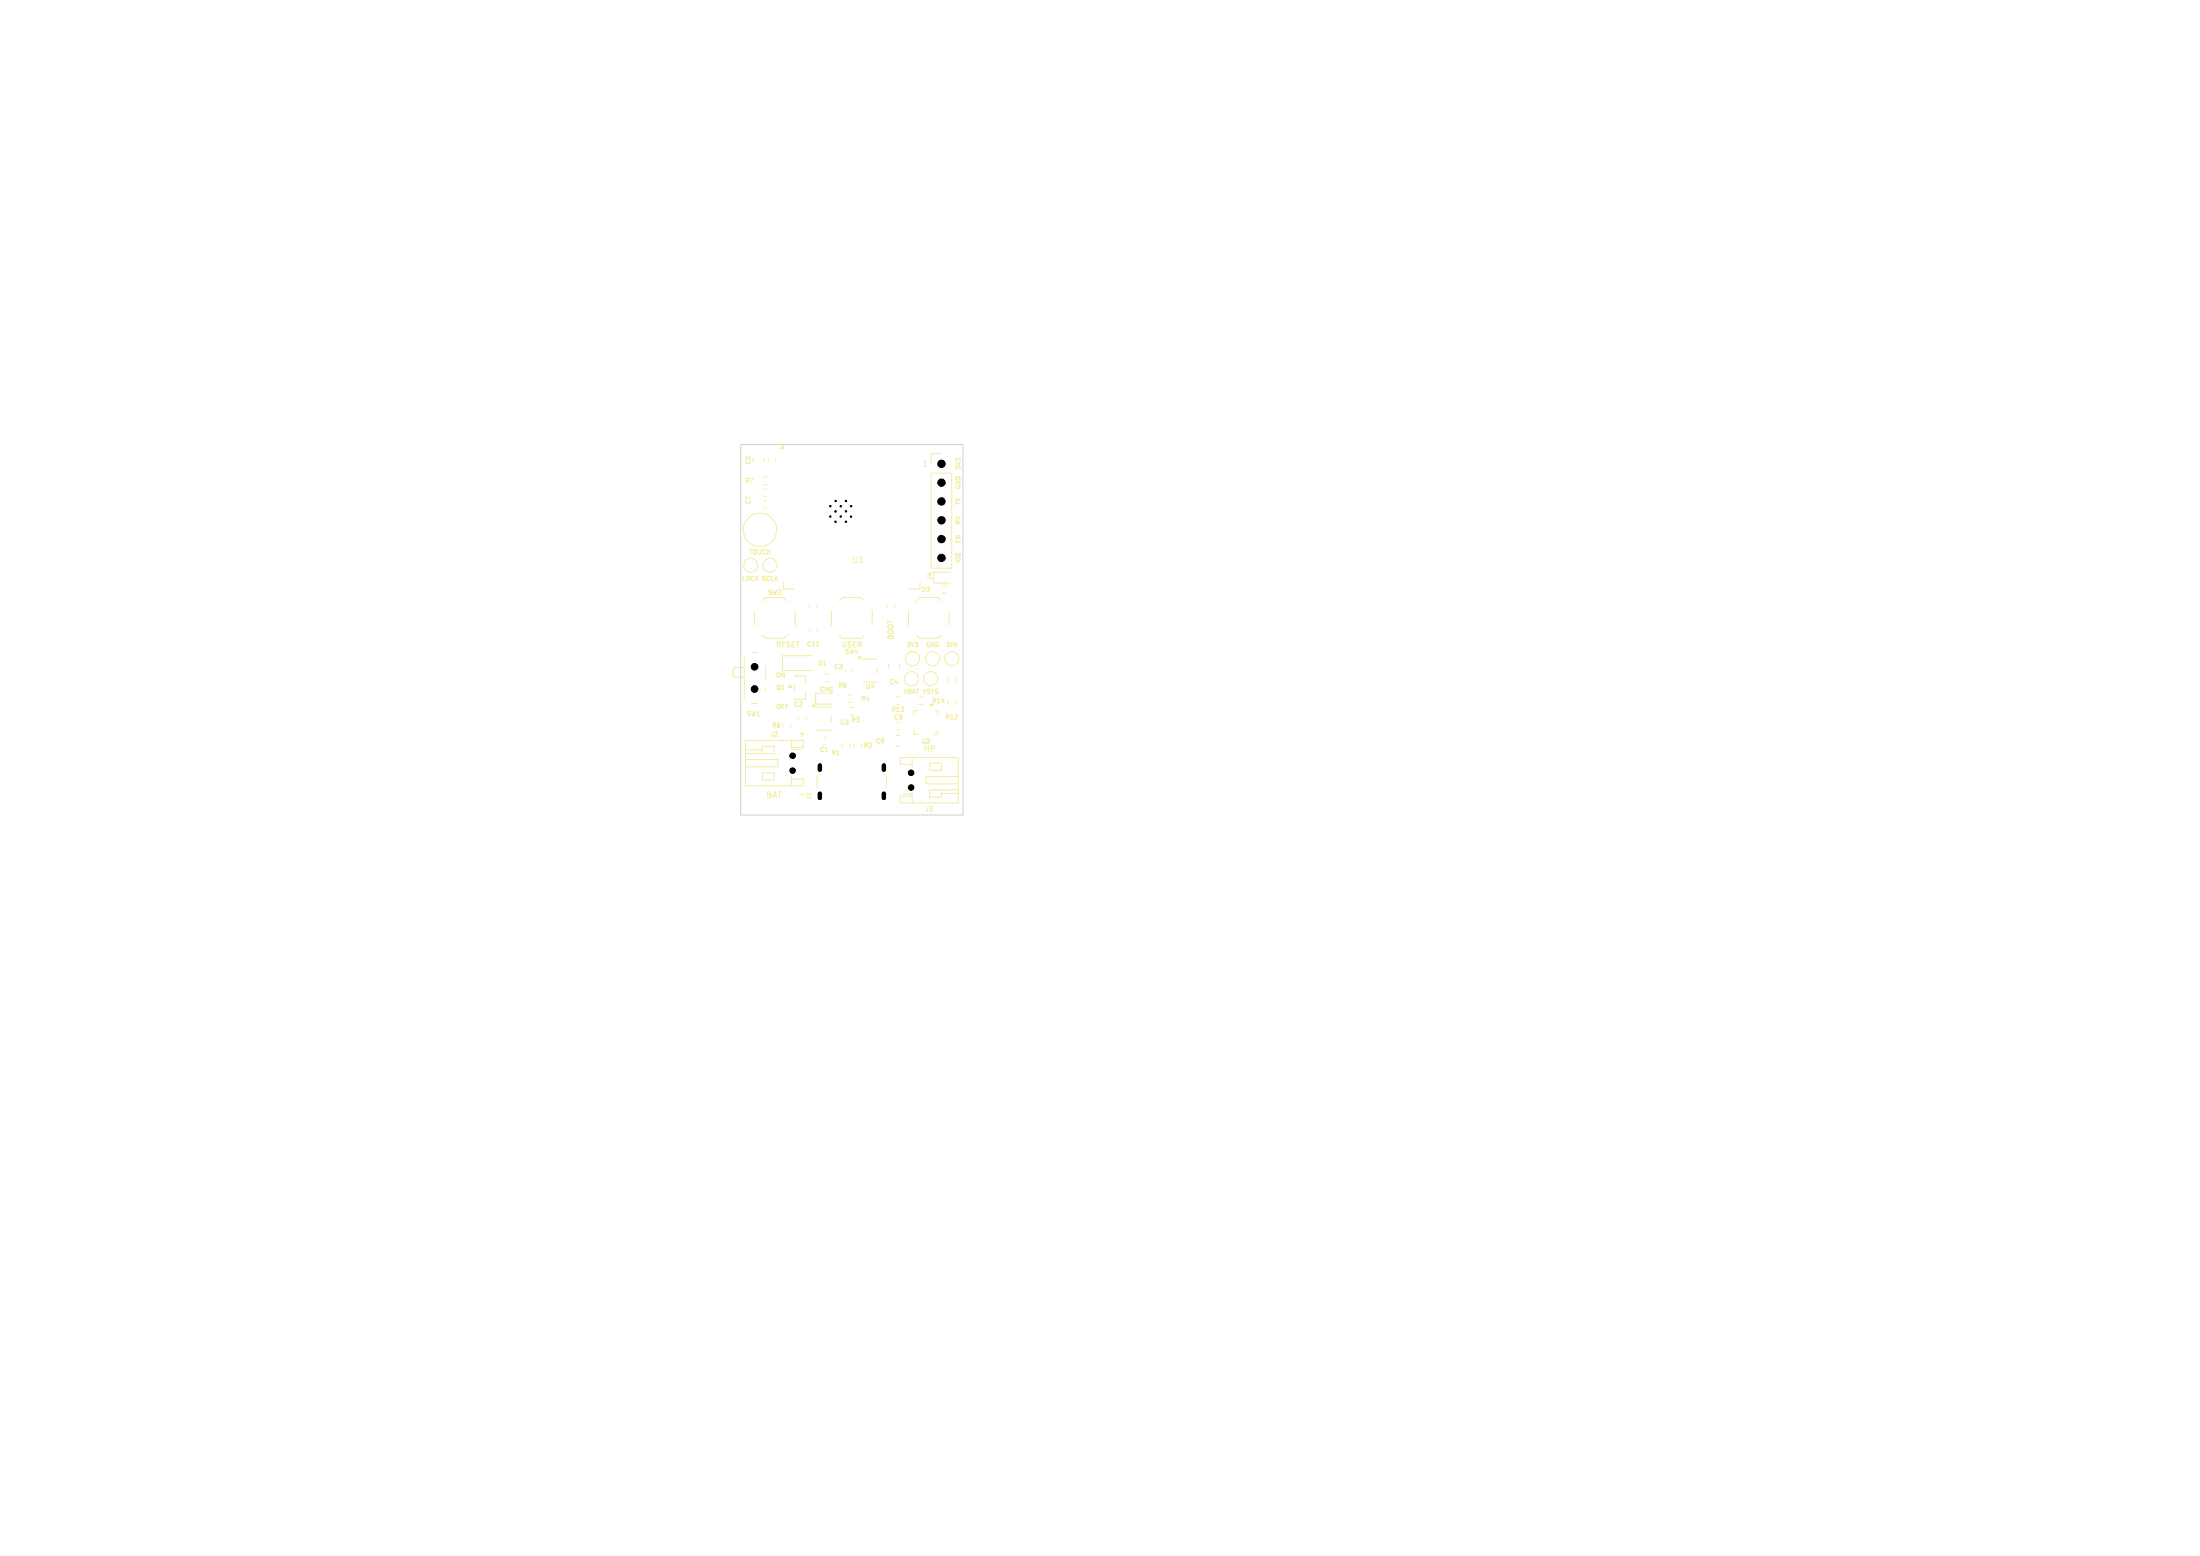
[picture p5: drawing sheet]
<svg xmlns="http://www.w3.org/2000/svg" width="297mm" height="210mm" viewBox="0 0 297 210" stroke-linecap="round" stroke-linejoin="round" font-family="sans-serif">
<g fill="none" stroke="#f2eda1" stroke-width=".14">
<path d="M103.1 64.4h.4M103.1 65.4h.4M103.1 61.8v.6M103.2 67.6h.2M103.2 68.6h.2M103.2 66h.2M103.2 67h.2M103.7 62v.2M104.7 62v.2M105.8 78.6v.9h1.4M124.2 78.6v.9h-1.4M125.7 63.9h2.8v12.8h-2.8z"/>
<path d="M127.1 61.2h-1.4v1.4M127.3 79h.4M128.3 77.2h-2.3v1.5h2.3M100.5 90.1h-1.3l-.2 .2v.9l.2 .2h1.3M100.5 88.7v5.7M101.5 95h.8M101.5 88.1h.8M101.8 82.4v2M102.9 81.1l.4-.4h2.5l.5 .4M102.9 85.7l.4 .5h2.5l.5-.5M103.3 89.9v1.7M103.3 92.9v.2"/>
<path d="M105.7 97.7v.4M106.7 97.7v.4M106.9 99.9v1.2h1.2M107.2 91.3l1.6-.1v1M107.2 92.4v.8M107.4 82.4v2M107.8 96.9v.2M108.8 93.4v1l-1.6-.1M108.8 96.9v.2M109.3 81.7v.4M109.3 84.9v.2M109.7 88.5h-4.1v2h4.1"/>
<path d="M110.2 87.2h.4M110.3 84.9v.2M110.3 81.7v.4M110.4 95.5h1.8M110.4 98.5h1.8M111.2 99.5h.2M111.4 91h.4M111.4 92h.4M112.2 96.6v.8M112.2 82.4v2M112.4 93.6h-2.3v1.4h2.3M113.3 81.1l.4-.4h2.5l.5 .4"/>
<path d="M113.3 85.7l.4 .5h2.5l.5-.5M114.1 90.4v.2M114.5 93.8h.4M114.5 94.8h.4M114.8 95.5h.4M114.8 96.5h.4M115.1 90.4v.2M116.6 89h1.8M116.6 92h1.8M117.8 82.4v2M118.4 90.1v.8M119.7 81.7v.4"/>
<path d="M120 89.6v.6M120.8 81.7v.4M120.9 99.3h.6M121 95.1h.4M121 94h.4M121.2 98.5h.2M121.4 89.6v.6M122.6 82.4v2M123.4 98.6v.5h.5M123.7 81.1l.4-.4h2.5l.5 .4M123.7 85.7l.4 .5h2.5l.5-.5M123.9 95.9h-.5v.5"/>
<path d="M124.1 95.1h.4M126.1 95.9h.5v.5M126.6 98.6v.5h-.5M127.3 80.1h.4M128 91.5v.5M128 94.6v.5M128.2 82.4v2M129 91.5v.5M129 94.6v.5M100.6 102.5h4.4v1h-4.4M100.6 101.2h2.3M100.6 101.7h2.3"/>
<path d="M102.9 100.7h1.6v1h-1.6zM102.9 104.3h1.6v1h-1.6zM106.9 100.9h1.6v-1h-7.9v6.2h7.9v-1h-1.6M106.9 104.9v1.2M107.9 107.3h.6M110.3 104.7v1.7M111.2 100.5h.2M113.7 100.4v.4M114.7 100.4v.4M115.3 100.4v.4M119.7 104.7v1.7M120.9 100.7h.6"/>
<path d="M121.9 107.2h1.2v1.2M123.1 103.2h-1.6v-1h7.9v6.2h-7.9v-1h1.6M123.1 102.2v1.2M125.5 103h1.6v1h-1.6zM125.5 106.6h1.6v1h-1.6zM127.1 106.6h2.3M127.1 107.1h2.3M129.4 104.8h-4.4v1h4.4"/>
<circle cx="101.4" cy="76.3" r=".95"/>
<circle cx="102.6" cy="71.5" r="2.25"/>
<circle cx="103.9" cy="76.3" r=".95"/>
<circle cx="123.1" cy="91.6" r=".95"/>
<circle cx="123.2" cy="88.9" r=".95"/>
<circle cx="125.6" cy="91.6" r=".95"/>
<circle cx="125.9" cy="88.9" r=".95"/>
<circle cx="128.5" cy="88.9" r=".95"/>
</g>
<g fill="#f2eda1" stroke="#f2eda1" stroke-width=".14">
<path d="M125.5 95.1h.5l-.2 .3z"/>
<path d="M109.6 95.2h.5l-.3 .3z"/>
<path d="M106.7 92.4l.2 .4h-.4z"/>
<path d="M105.3 60.6l.5-.5v.5z"/>
<path d="M115.8 88.7h.5l-.3 .3z"/>
</g>
<path d="M100 60h30v50h-30z" fill="none" stroke="#d0d2cd" stroke-width=".14"/>
<path d="M110.7 103.3v.6M110.7 107.1v.6M119.3 103.3v.6M119.3 107.1v.6" fill="none" stroke="#000" stroke-width=".6"/>
<g fill="#000" stroke="#000" stroke-width=".14">
<circle cx="112.1" cy="68.3" r=".1"/>
<circle cx="112.1" cy="69.7" r=".1"/>
<circle cx="112.8" cy="67.6" r=".1"/>
<circle cx="112.8" cy="69" r=".1"/>
<circle cx="112.8" cy="70.4" r=".1"/>
<circle cx="113.5" cy="68.3" r=".1"/>
<circle cx="113.5" cy="69.7" r=".1"/>
<circle cx="114.2" cy="67.6" r=".1"/>
<circle cx="114.2" cy="69" r=".1"/>
<circle cx="114.2" cy="70.4" r=".1"/>
<circle cx="114.9" cy="68.3" r=".1"/>
<circle cx="114.9" cy="69.7" r=".1"/>
<circle cx="127.1" cy="67.7" r=".5"/>
<circle cx="127.1" cy="72.8" r=".5"/>
<circle cx="127.1" cy="62.6" r=".5"/>
<circle cx="127.1" cy="65.1" r=".5"/>
<circle cx="127.1" cy="75.3" r=".5"/>
<circle cx="127.1" cy="70.2" r=".5"/>
<circle cx="101.9" cy="90" r=".45"/>
<circle cx="101.9" cy="93" r=".45"/>
<circle cx="107" cy="102" r=".38"/>
<circle cx="107" cy="104" r=".38"/>
<circle cx="123" cy="106.3" r=".37"/>
<circle cx="123" cy="104.3" r=".37"/>
</g>
<g font-size="1.1" fill="#f2eda1">
<text x="115" y="76.1">U1</text>
<text x="124.6" y="101.6">HP</text>
<text x="103.4" y="107.9">BAT</text>
</g>
<g font-size="1" fill="#f2eda1">
<text x="124.5" y="63.1">1</text>
<text x="104.7" y="87.5">RESET</text>
<text x="113.5" y="87.5">USER</text>
<text x="120.8" y="86.4" transform="rotate(-90 120.8 86.4)">BOOT</text>
<text x="107.8" y="99.5">+</text>
</g>
<g font-size=".8" fill="#f2eda1">
<text x="100.5" y="65.4">R7</text>
<text x="101.4" y="62.8" transform="rotate(-90 101.4 62.8)">C5</text>
<text x="129.8" y="63.5" transform="rotate(-90 129.8 63.5)">3V3</text>
<text x="101.5" y="68.2" transform="rotate(-90 101.5 68.2)">C7</text>
<text x="129.8" y="70.9" transform="rotate(-90 129.8 70.9)">RX</text>
<text x="129.8" y="68.3" transform="rotate(-90 129.8 68.3)">TX</text>
<text x="129.8" y="66.1" transform="rotate(-90 129.8 66.1)">GND</text>
<text x="101" y="75">TOUCH</text>
<text x="129.8" y="76.1" transform="rotate(-90 129.8 76.1)">IO0</text>
<text x="129.8" y="73.4" transform="rotate(-90 129.8 73.4)">EN</text>
<text x="100.1" y="78.6">LRCK BCLK</text>
<text x="103.6" y="80.4">SW2</text>
<text x="124.3" y="80">D3</text>
<text x="125.9" y="78.3" transform="rotate(-90 125.9 78.3)">J4</text>
<text x="108.8" y="87.4">C11</text>
<text x="110.3" y="90">D1</text>
<text x="114" y="88.4">SW4</text>
<text x="122.3" y="87.5">3V3</text>
<text x="124.9" y="87.5">GND</text>
<text x="127.7" y="87.5">DIN</text>
<text x="104.7" y="91.6">ON</text>
<text x="104.7" y="93.3">Q1</text>
<text x="104.7" y="95.9">OFF</text>
<text x="107.1" y="95.5">C2</text>
<text x="110.6" y="93.5">CHG</text>
<text x="112.5" y="90.5">C3</text>
<text x="113.1" y="93">R5</text>
<text x="116.2" y="94.8">R4</text>
<text x="116.8" y="93.1">U4</text>
<text x="120" y="92.5">C4</text>
<text x="121.9" y="93.8">VBAT VSYS</text>
<text x="125.7" y="95">R14</text>
<text x="100.7" y="96.8">SW1</text>
<text x="103.9" y="99.6">J2</text>
<text x="104.1" y="98.4">R6</text>
<text x="110.6" y="101.6">C1</text>
<text x="113.3" y="98">U3</text>
<text x="114.8" y="97.6">R3</text>
<text x="116.5" y="101.1">R2</text>
<text x="118.2" y="100.5">C8</text>
<text x="120.2" y="96.2">R13</text>
<text x="120.6" y="97.3">C9</text>
<text x="124.3" y="100.5">U2</text>
<text x="127.5" y="97.2">R12</text>
<text x="109.6" y="108" transform="rotate(-90 109.6 108)">J1</text>
<text x="112.1" y="102.1">R1</text>
<text x="124.8" y="109.6">J3</text>
</g>
</svg>
